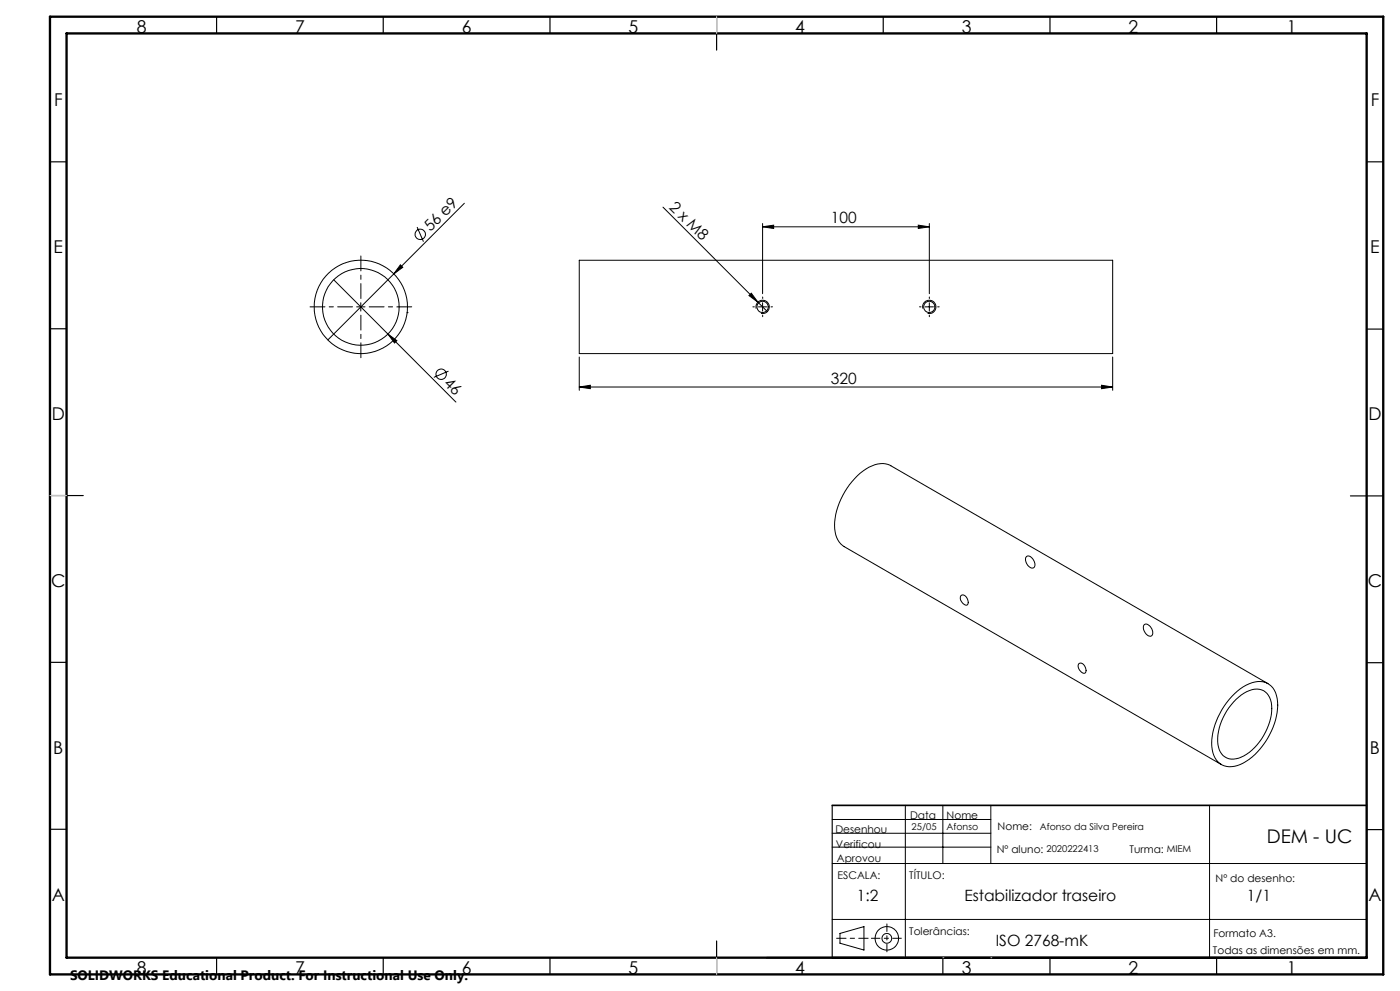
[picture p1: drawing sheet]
<svg xmlns="http://www.w3.org/2000/svg" width="420mm" height="297mm" viewBox="0 0 420 297" stroke-linecap="round" stroke-linejoin="round" font-family="sans-serif">
<g fill="none" stroke="#000" stroke-width=".3">
<path d="M120.1 79.4l.7 .7-2.7 2zM125.1 68l1.9 4.4M139.3 60.9l-40.9 41M173.8 78h160v28h-160zM198.9 62.1l31.3 31.3M228.8 68l3.3-.5v1zM228.8 67v21M228.8 68h50M275.5 67.5l3.3 .5-3.3 .5zM278.8 67v21M100.1 83.9l16.3 16.2M107 92h2.5"/>
<path d="M108.2 90.7v2.5M122.1 93.7h.1M225.4 87.9l2 2.7-2.7-2zM226.8 92.5a2 2 0 0 1 1.8-2.5 2 2 0 0 1 2.2 2.1 2 2 0 0 1-2.5 1.8M227.5 92h2.5M228.8 90.7v2.5M276.9 92.5a2 2 0 0 1 1.7-2.5 2 2 0 0 1 2.2 2.1 2 2 0 0 1-2.5 1.8M277.5 92h2.5M278.8 90.7v2.5M116.4 100.1l2.7 2-.7 .7zM116.4 100.1l20.4 20.4M134.5 111.2l-4.4 1.9"/>
<path d="M173.8 116l3.3-.5v1zM173.8 107v10M173.8 116h160M330.5 115.5l3.3 .5-3.3 .5zM333.8 107v10M288.3 178.5a1.38 1.38 0 0 1 2 1.2l.1 .5a.77 .77 0 0 1 0 .8 .77 .77 0 0 1-.8 .3l-.8-.5a1.94 1.94 0 0 1-.5-2.3zM307.9 166.8a2.14 2.14 0 0 1 2.6 2.2 .99 .99 0 0 1-.6 1.2 .99 .99 0 0 1-1.3-.4 2.4 2.4 0 0 1-.7-3zM323.6 198.9a1.4 1.4 0 0 1 2 1.2l.2 .6a.77 .77 0 0 1-.1 .8 .77 .77 0 0 1-.8 .3l-.7-.6a1.96 1.96 0 0 1-.6-2.3zM343.3 187.2a1.99 1.99 0 0 1 2.5 1.9 1.08 1.08 0 0 1-.4 1.5 1.08 1.08 0 0 1-1.5-.6 2.31 2.31 0 0 1-.6-2.8zM370.3 207.9a10.6 10.6 0 0 1 8.5-3.6 5.8 5.8 0 0 1 4.5 6 21.1 21.1 0 0 1-11.2 18.8 5.6 5.6 0 0 1-8.4-4.4 20.4 20.4 0 0 1 5.8-16zM370.8 209.6a8.2 8.2 0 0 1 7.7-2.8 5.8 5.8 0 0 1 3 6.5 17.2 17.2 0 0 1-9.9 13.9 4.5 4.5 0 0 1-6.2-4.1 17.3 17.3 0 0 1 5.4-13.5zM380.4 204.9l-113.1-65.3a7.1 7.1 0 0 0-7.5 .9 21.8 21.8 0 0 0-9.4 17.9 6.6 6.6 0 0 0 2.9 5.4l113.1 65.3"/>
<path d="M249.7 258.8h160.3M249.7 249.7h47.6M249.7 245.6h47.6M249.7 253.9h47.6M271.6 241.4v45.6M282.9 241.4v17.4M297.3 241.4v17.4M362.9 241.4v45.6M249.7 275.6h160.3M252 279.7l7.2-2v7l-7.2-2z"/>
<circle cx="126.1" cy="70.2" r="1.55"/>
<circle cx="108.2" cy="92" r="11.5"/>
<circle cx="108.2" cy="92" r="14"/>
<circle cx="228.8" cy="92" r="1.7"/>
<circle cx="278.8" cy="92" r="1.7"/>
<circle cx="132.3" cy="112.2" r="1.57"/>
<circle cx="266" cy="281.2" r="1.46"/>
<circle cx="266.1" cy="281.2" r="3.5"/>
</g>
<path d="M261.4 281.2h9" fill="none" stroke="#000" stroke-width=".3" stroke-dasharray="15.2 1.3 1.3 1.3" stroke-dashoffset="12.7"/>
<path d="M266.1 276.9v8.3" fill="none" stroke="#000" stroke-width=".3" stroke-dasharray="15.2 1.3 1.3 1.3" stroke-dashoffset="13"/>
<path d="M260.4 281.2h-9.4" fill="none" stroke="#000" stroke-width=".3" stroke-dasharray="15.2 1.3 1.3 1.3" stroke-dashoffset="12.4"/>
<g fill="none" stroke="#000" stroke-width=".35">
<path d="M65 5v5M115 5v5M165 5v5M215 5v10M265 5v5M315 5v5M365 5v5M15 48.5h5M410 48.5h5M15 98.5h5M410 98.6h5M15 148.5h10"/>
<path d="M405.1 148.6h9.9M15 198.5h5M410 198.6h5M15 248.5h5M249.7 241.4v45.6M410 248.6h5M410 241.4v45.6M65 287v5M115 287v5M165 287v5M215 282v10M282.9 287v5"/>
<path d="M315 287v5M365 287v5"/>
</g>
<path d="M249.7 241.4h160.3M230 287h180" fill="none" stroke="#000" stroke-width=".5"/>
<path d="M15 5h400v287h-400zM20 10h390v277h-390z" fill="none" stroke="#000" stroke-width=".7"/>
<path d="M282.9 287h.1M297.3 287h.1" fill="none" stroke="#c0c0c0" stroke-width=".3"/>
<path d="M215 5v5M15 148.5h5M215 287v5" fill="none" stroke="#c0c0c0" stroke-width=".35"/>
<path d="M226.3 92h-.4M228.8 89.5v-.5M228.8 94.5v.4M231.3 92h.5M276.3 92h-.4M278.8 89.5v-.5M278.8 94.5v.4M281.3 92h.5" fill="none" stroke="#000" stroke-width=".3" stroke-dasharray="15.2 1.3 1.3 1.3"/>
<path d="M105.8 92h-12.8M108.3 89.5v-12.8M108.3 94.5v12.7M110.8 92h12.7" fill="none" stroke="#000" stroke-width=".3" stroke-dasharray="15.2 1.3 1.3 1.3" stroke-dashoffset="10.8"/>
<g fill="#000">
<path d="M120.1 79.4l.7 .7-2.7 2zM225.4 87.9l2 2.7-2.7-2zM116.4 100.1l2.7 2-.7 .7z"/>
<path d="M275.5 67.5l3.3 .5-3.3 .5zM228.8 68l3.3-.5v1z"/>
<path d="M173.8 116l3.3-.5v1zM330.5 115.5l3.3 .5-3.3 .5z"/>
</g>
<text font-size="5.6" x="380" y="252.6">DEM - UC</text>
<g font-size="5.3">
<text x="41" y="9.9">8</text>
<text x="88.5" y="9.9">7</text>
<text x="138.5" y="9.9">6</text>
<text x="188.5" y="9.9">5</text>
<text x="238.5" y="9.9">4</text>
<text x="288.5" y="9.9">3</text>
<text x="338.5" y="9.9">2</text>
<text x="386" y="9.9">1</text>
<text x="16.2" y="31.7">F</text>
<text x="411.2" y="31.7">F</text>
<text x="16.1" y="75.9">E</text>
<text x="411.1" y="75.9">E</text>
<text x="15.5" y="125.9">D</text>
<text x="410.5" y="125.9">D</text>
<text x="15.4" y="175.9">C</text>
<text x="410.4" y="175.9">C</text>
<text x="16" y="225.9">B</text>
<text x="411" y="225.9">B</text>
<text x="15.5" y="270.2">A</text>
<text x="410.5" y="270.2">A</text>
<text x="41" y="291.9">8</text>
<text x="88.5" y="291.9">7</text>
<text x="138.5" y="291.9">6</text>
<text x="188.5" y="291.9">5</text>
<text x="238.5" y="291.9">4</text>
<text x="288.5" y="291.9">3</text>
<text x="338.5" y="291.9">2</text>
<text x="386" y="291.9">1</text>
</g>
<g font-size="4.7">
<text x="200.5" y="62.3" transform="rotate(45 200.5 62.3)">2 x M8</text>
<text x="129.1" y="69.6" transform="rotate(-45 129.1 69.6)">56 e9</text>
<text x="249.3" y="66.9">100</text>
<text x="133" y="115.2" transform="rotate(45 133 115.2)">46</text>
<text x="249.3" y="114.9">320</text>
<text x="257.1" y="269.9">1:2</text>
<text x="289.3" y="269.9">Estabilizador traseiro</text>
<text x="374.1" y="269.9">1/1</text>
<text x="298.7" y="283.4">ISO 2768-mK</text>
</g>
<text font-size="4.1" x="21" y="293.7">SOLIDWORKS Educational Product. For Instructional Use Only.</text>
<g font-size="3.2">
<text x="273" y="245.6">Data</text>
<text x="284" y="245.6">Nome</text>
<text x="250.6" y="249.7">Desenhou</text>
<text x="299.3" y="248.8">Nome:</text>
<text x="250.8" y="254.1">Verificou</text>
<text x="299" y="255.8">Nº aluno:</text>
<text x="338.9" y="255.8">Turma:</text>
<text x="251.1" y="258.3">Aprovou</text>
<text x="251.3" y="263.4">ESCALA:</text>
<text x="272.8" y="263.4">TÍTULO:</text>
<text x="364.7" y="264.4">Nº do desenho:</text>
<text x="272.8" y="280.2">Tolerâncias:</text>
<text x="364" y="280.7">Formato A3.</text>
<text x="363.9" y="285.8">Todas as dimensões em mm.</text>
</g>
<g font-size="2.8">
<text x="273.5" y="248.6">25/05</text>
<text x="284" y="248.6">Afonso</text>
<text x="312" y="248.6">Afonso da Silva Pereira</text>
<text x="314" y="255.4">2020222413</text>
<text x="350" y="255.4">MIEM</text>
</g>
</svg>
